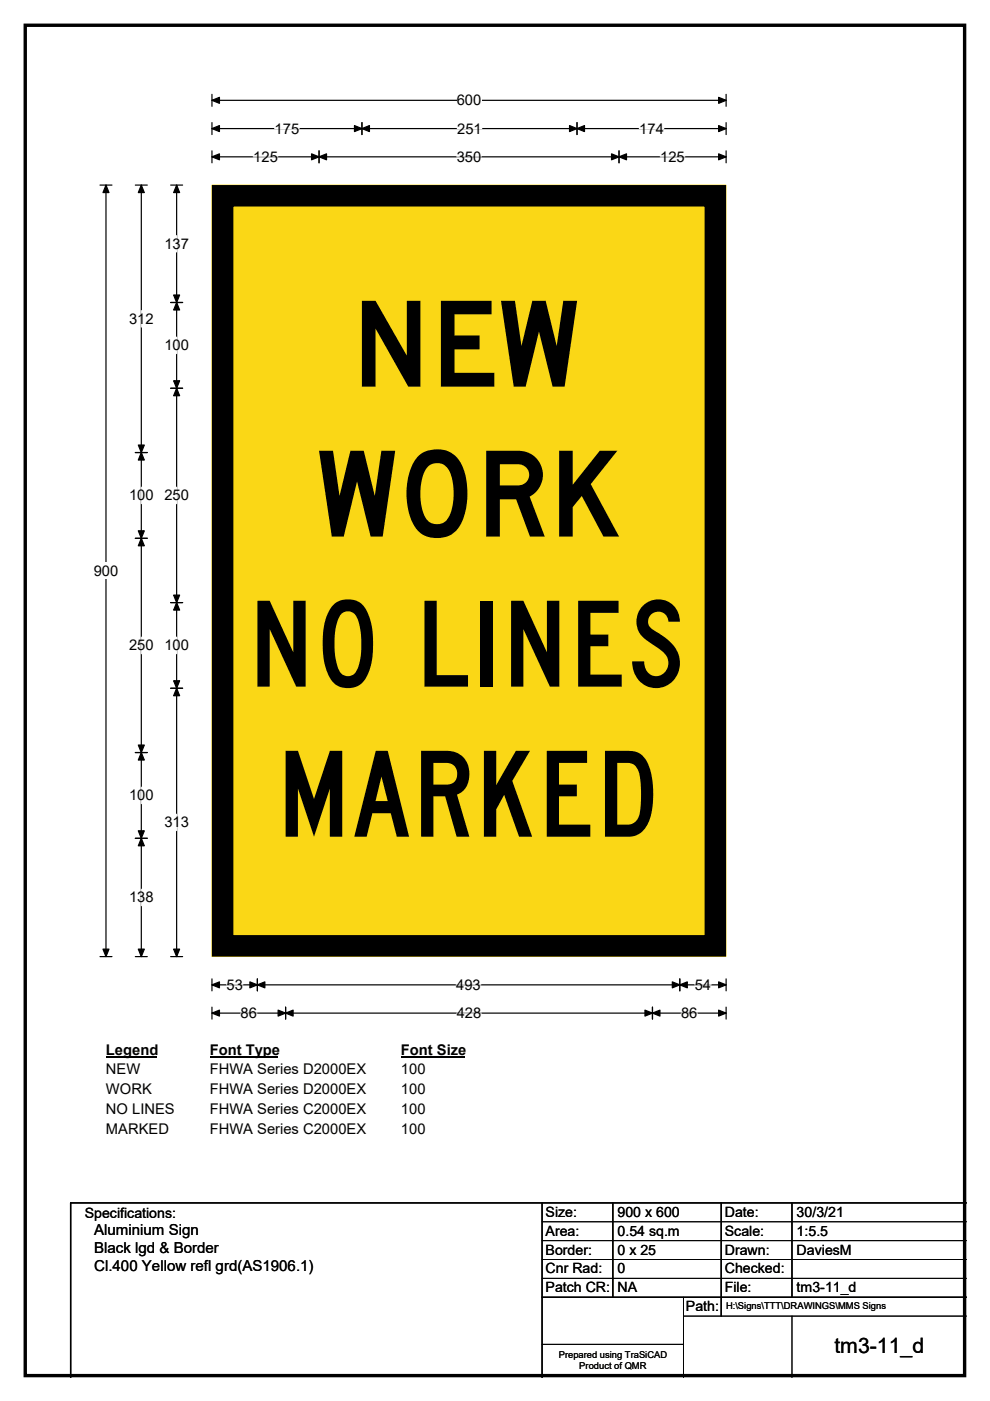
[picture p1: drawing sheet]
<svg xmlns="http://www.w3.org/2000/svg" width="210mm" height="297mm" viewBox="0 0 210 297" stroke-linecap="round" stroke-linejoin="round" font-family="sans-serif">
<path d="M5.4 5.4h199.2v286.3h-199.2z" fill="none" stroke="#000" stroke-width=".72"/>
<path d="M45 21.3h109M45 20v2.5M154 20v2.5" fill="none" stroke="#000" stroke-width=".25"/>
<path d="M45 21.3l1.5-.7v1.3zM152.4 20.6l1.6 .7-1.6 .6z" fill="#000" stroke="#000" stroke-width=".25"/>
<path d="M96.9 19.5h5.2v3.5h-5.2z" fill="#fff"/>
<g fill="none" stroke="#000" stroke-width=".25">
<path d="M21.2 39.2h2.5M22.5 39.2v163.6M45 27.3h109M45 26v2.5M45 32v2.5M45 33.3h109M67.7 32v2.5M76.8 26v2.5M122.4 26v2.5M131.3 32v2.5M154 26v2.5M154 32v2.5"/>
<path d="M21.2 202.8h2.5M45 207.5v2.6M45 213.5v2.6M45 208.8h109M45 214.8h109M54.6 207.5v2.6M60.6 213.5v2.6M138.4 213.5v2.6M144.2 207.5v2.6M154 207.5v2.6M154 213.5v2.6"/>
</g>
<g fill="#000" stroke="#000" stroke-width=".25">
<path d="M22.5 39.2l.6 1.6h-1.3zM45 27.3l1.5-.7v1.3zM45 33.3l1.5-.7v1.3zM67.7 33.3l1.6-.7v1.3zM66.1 32.6l1.6 .7-1.6 .6zM76.8 27.3l1.6-.7v1.3zM75.2 26.6l1.6 .7-1.6 .6zM120.8 26.6l1.6 .7-1.6 .6zM122.4 27.3l1.6-.7v1.3zM129.7 32.6l1.6 .7-1.6 .6zM131.3 33.3l1.6-.7v1.3zM152.4 26.6l1.6 .7-1.6 .6z"/>
<path d="M152.4 32.6l1.6 .7-1.6 .6zM21.8 201.2h1.3l-.6 1.6zM45 208.8l1.5-.6v1.2zM45 214.8l1.5-.6v1.2zM54.6 208.8l1.6-.6v1.2zM53 208.2l1.6 .6-1.6 .6zM60.6 214.8l1.6-.6v1.2zM59 214.2l1.6 .6-1.6 .6zM136.8 214.2l1.6 .6-1.6 .6zM138.4 214.8l1.6-.6v1.2zM142.6 208.2l1.6 .6-1.6 .6zM144.2 208.8l1.6-.6v1.2z"/>
<path d="M152.4 208.2l1.6 .6-1.6 .6zM152.4 214.2l1.6 .6-1.6 .6z"/>
</g>
<path d="M53.7 33.3h5.2M58.3 27.3h5.2M96.9 33.3h5.2M97 27.3h5.2M135.6 27.3h5.2M140 33.3h5.2M48 208.8h3.5M51 214.8h3.5M96.8 208.8h5.2M96.9 214.8h5.2M144.5 214.8h3.4M147.4 208.8h3.4" fill="none" stroke="#fff" stroke-width=".25"/>
<path d="M19.9 119.3h5.2v3.5h-5.2z" fill="#fff"/>
<g fill="none" stroke="#000" stroke-width=".25">
<path d="M28.7 39.2h2.5M30 39.2v163.6M36.2 39.2h2.5M37.5 39.2v163.6M36.2 64.1h2.5M28.7 95.9h2.5M36.2 82.3h2.5M28.7 114.1h2.5M36.2 127.8h2.5M28.7 159.6h2.5M36.2 145.9h2.5M28.7 177.7h2.5"/>
<path d="M28.7 202.8h2.5M36.2 202.8h2.5"/>
</g>
<g fill="#000" stroke="#000" stroke-width=".25">
<path d="M30 39.2l.6 1.6h-1.3zM37.5 39.2l.6 1.6h-1.3zM37.5 64.1l.6 1.6h-1.3zM36.8 62.5h1.3l-.6 1.6zM30 95.9l.6 1.6h-1.3zM29.3 94.4h1.3l-.6 1.5zM36.8 80.7h1.3l-.6 1.6zM37.5 82.3l.6 1.6h-1.3zM29.3 112.5h1.3l-.6 1.6zM30 114.1l.6 1.6h-1.3zM36.8 126.2h1.3l-.6 1.6zM37.5 127.8l.6 1.5h-1.3z"/>
<path d="M29.3 158h1.3l-.6 1.6zM30 159.6l.6 1.5h-1.3zM36.8 144.3h1.3l-.6 1.6zM37.5 145.9l.6 1.6h-1.3zM29.3 176.1h1.3l-.6 1.6zM30 177.7l.6 1.6h-1.3zM29.3 201.2h1.3l-.6 1.6zM36.8 201.2h1.3l-.6 1.6z"/>
</g>
<path d="M37.5 50v3.4M30 65.8v3.5M37.5 71.5v3.5M30 103.3v3.5M37.5 103.3v3.5M30 135.1v3.5M37.5 135.1v3.5M30 166.9v3.5M37.5 172.6v3.5M30 188.5v3.5" fill="none" stroke="#fff" stroke-width=".25"/>
<path d="M22.5 220.8h10.7v3.5h-10.7z" fill="#fff"/>
<path d="M22.5 224.1h10.7" fill="none" stroke="#000" stroke-width=".32"/>
<path d="M44.5 220.8h14.4v3.5h-14.4z" fill="#fff"/>
<path d="M44.5 224.1h14.4" fill="none" stroke="#000" stroke-width=".32"/>
<path d="M85 220.8h13.5v3.5h-13.5z" fill="#fff"/>
<path d="M85 224.1h13.5" fill="none" stroke="#000" stroke-width=".32"/>
<g fill="#fff">
<path d="M22.5 225h7.2v3.5h-7.2z"/>
<path d="M44.5 225h33.1v3.5h-33.1z"/>
<path d="M85 225h5.3v3.5h-5.3z"/>
<path d="M22.5 229.2h9.7v3.5h-9.7z"/>
<path d="M44.5 229.2h33.1v3.5h-33.1z"/>
<path d="M85 229.2h5.3v3.5h-5.3z"/>
<path d="M22.5 233.4h14.5v3.5h-14.5z"/>
<path d="M44.5 233.4h33.1v3.5h-33.1z"/>
<path d="M85 233.4h5.3v3.5h-5.3z"/>
<path d="M22.5 237.6h13.3v3.4h-13.3z"/>
<path d="M44.5 237.6h33.1v3.4h-33.1z"/>
<path d="M85 237.6h5.3v3.4h-5.3z"/>
</g>
<path d="M45 39.3h109v163.5h-109z" fill="#fad716"/>
<path d="M45 39.2h109v163.6h-109z" fill="none" stroke="#fad716" stroke-width=".21"/>
<path d="M47.2 41.5h104.5v159h-104.5z" fill="none" stroke="#000" stroke-width="4.6"/>
<path d="M115 255v37M130 255v20M153 255v24M168 255v20M205 255h-190v37M115 275h90" fill="none" stroke="#000" stroke-width=".3"/>
<path d="M115 259h90M115 263h90M115 267h90M115 271h90M145 279h60M145 275v17M168 279v13M115 285h30" fill="none" stroke="#000" stroke-width=".21"/>
<g font-size="25.3">
<text x="74.6" y="82">NEW</text>
<text x="67.1" y="113.8">WORK</text>
<text x="52.6" y="145.6">NO LINES</text>
<text x="58.6" y="177.4">MARKED</text>
</g>
<text font-size="4.5" x="177" y="286.9">tm3-11_d</text>
<g font-size="3.2">
<text x="20" y="261.9">Aluminium Sign</text>
<text x="20" y="265.7">Black lgd &amp; Border</text>
<text x="20" y="269.6">Cl.400 Yellow refl grd(AS1906.1)</text>
</g>
<g font-size="3.1">
<text x="96.9" y="22.3">600</text>
<text x="58.3" y="28.3">175</text>
<text x="97" y="28.3">251</text>
<text x="135.6" y="28.3">174</text>
<text x="53.7" y="34.3">125</text>
<text x="96.9" y="34.3">350</text>
<text x="140" y="34.3">125</text>
<text x="34.9" y="52.7">137</text>
<text x="27.4" y="68.6">312</text>
<text x="34.9" y="74.3">100</text>
<text x="27.4" y="106.1">100</text>
<text x="34.9" y="106.1">250</text>
<text x="19.9" y="122.1">900</text>
<text x="27.4" y="137.9">250</text>
<text x="34.9" y="137.9">100</text>
<text x="27.4" y="169.7">100</text>
<text x="34.9" y="175.4">313</text>
<text x="27.4" y="191.3">138</text>
<text x="48" y="209.9">53</text>
<text x="96.8" y="209.9">493</text>
<text x="147.4" y="209.9">54</text>
<text x="51" y="215.9">86</text>
<text x="96.9" y="215.9">428</text>
<text x="144.5" y="215.9">86</text>
<text x="22.5" y="223.6">Legend</text>
<text x="22.5" y="227.8">NEW</text>
<text x="44.5" y="223.6">Font Type</text>
<text x="44.5" y="227.8">FHWA Series D2000EX</text>
<text x="85" y="223.6">Font Size</text>
<text x="85" y="227.8">100</text>
<text x="22.5" y="232">WORK</text>
<text x="44.5" y="232">FHWA Series D2000EX</text>
<text x="85" y="232">100</text>
<text x="22.5" y="236.2">NO LINES</text>
<text x="44.5" y="236.2">FHWA Series C2000EX</text>
<text x="85" y="236.2">100</text>
<text x="22.5" y="240.3">MARKED</text>
<text x="44.5" y="240.3">FHWA Series C2000EX</text>
<text x="85" y="240.3">100</text>
</g>
<g font-size="3">
<text x="115.7" y="258">Size:</text>
<text x="131" y="258">900 x 600</text>
<text x="153.7" y="258">Date:</text>
<text x="169" y="258">30/3/21</text>
<text x="18" y="258.2">Specifications:</text>
<text x="115.7" y="262">Area:</text>
<text x="131" y="262">0.54 sq.m</text>
<text x="153.7" y="262">Scale:</text>
<text x="169" y="262">1:5.5</text>
<text x="115.7" y="266">Border:</text>
<text x="115.7" y="270">Cnr Rad:</text>
<text x="131" y="266">0 x 25</text>
<text x="131" y="270">0</text>
<text x="153.7" y="266">Drawn:</text>
<text x="153.7" y="270">Checked:</text>
<text x="169" y="266">DaviesM</text>
<text x="115.7" y="274">Patch CR:</text>
<text x="131" y="274">NA</text>
<text x="153.7" y="274">File:</text>
<text x="169" y="274">tm3-11_d</text>
<text x="145.5" y="278">Path:</text>
</g>
<g font-size="2">
<text x="154" y="277.6">H:\Signs\TTT\DRAWINGS\MMS Signs</text>
<text x="118.5" y="287.8">Prepared using TraSiCAD</text>
<text x="122.9" y="290.2">Product of QMR</text>
</g>
</svg>
